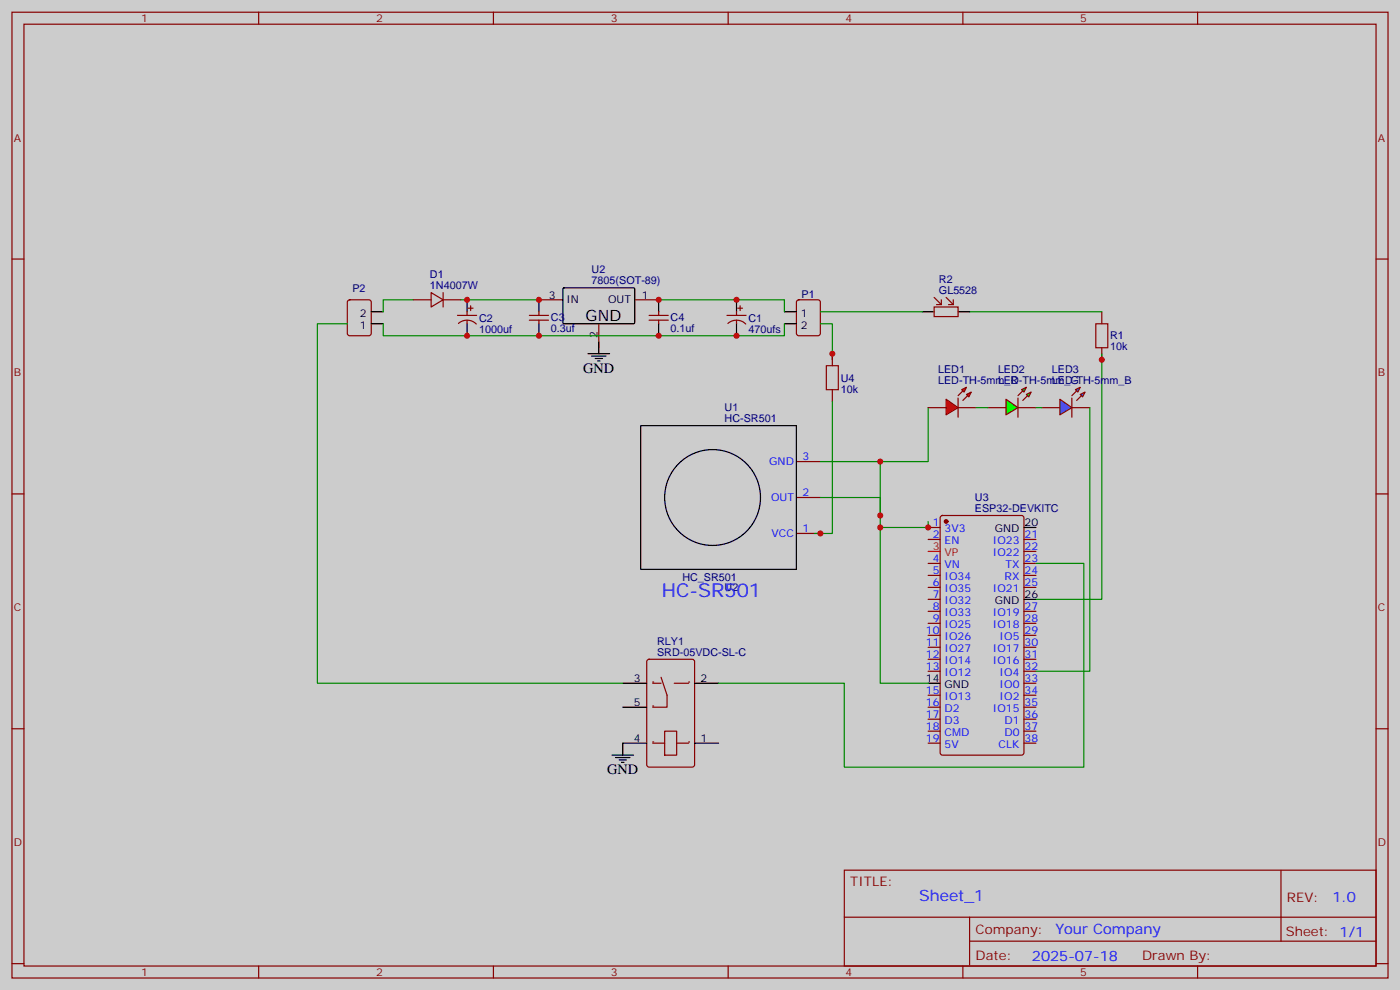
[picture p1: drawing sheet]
<svg xmlns="http://www.w3.org/2000/svg" width="412mm" height="291mm" viewBox="0 0 412 291" stroke-linecap="round" stroke-linejoin="round" font-family="sans-serif">
<path d="M0 0h412.4v291.5h-412.4z" fill="#ccc"/>
<g fill="none" stroke="#870000" stroke-width=".35">
<path d="M3.5 3.6h405.4v284.3h-405.4zM7.1 7.1h398.2v277.3h-398.2zM76.2 3.6v3.5M145.3 3.6v3.5M214.5 3.6v3.5M283.6 3.6v3.5M352.8 3.6v3.5M3.5 76.3h3.6M405.3 76.3h3.6M102.5 88.5l.5-.2h5.7l.6 .4 .1 9.4-.5 .7h-5.9l-.6-.4-.1-9.4zM121.7 88.3h5.3M127 86.1l3.5 2.2-3.5 2.1z"/>
<path d="M130.5 88.3h5.3M130.5 86.1v4.3M134.8 92.9h5.6M135 95.2a3.8 3.8 0 0 1 5.3 .2M137.6 91.8v1.1M137.6 94.3v1M137.9 90.7h1.4M138.6 90v1.4M155.9 92.9h5.7M155.9 94.3h5.7M158.7 88.3h7.1M158.7 91.8v1.1"/>
<path d="M158.7 94.3v1M176.4 95.3v7.1M187 88.3h7M191.2 92.9h5.6M191.2 94.3h5.6M194 91.8v1.1M194 94.3v1M214.1 92.9h5.7M214.4 95.2a3.8 3.8 0 0 1 5.3 .2M217 91.8v1.1M217 94.3v1M217.3 90.7h1.4"/>
<path d="M218 90v1.4M234.8 88.5l.5-.2h5.6l.7 .4 .1 9.4-.5 .7h-5.9l-.6-.4-.1-9.4zM275.2 90.4h7v2.8h-7zM275.2 87.6l2.1 2.1M277.3 88.3v1.4h-1.4M278.7 87.6l2.1 2.1M280.8 88.3v1.4h-1.4M324.6 91.8v3.5M245.2 104.1v3.6M245.2 114.7v3.6M324.6 102.4v3.5M234.6 135.9h7.1"/>
<path d="M3.5 145.4h3.6M234.6 157.1h7.1M234.6 146.5h7.1M405.3 145.4h3.6M190.7 194.3l.5-.2h12.7l.7 .4v30.6l-.5 .7h-12.9l-.6-.4-.1-30.6zM3.5 214.6h3.6M192.3 218.8h3.5M195.8 215.3h3.5v7h-3.5zM199.3 218.8h3.5M405.3 214.6h3.6M248.7 256.2h156.6v28.2h-156.6zM377.3 256.2v20.9"/>
<path d="M248.7 270h156.5M285.6 277.1h119.6M285.6 270v14.1M3.5 283.7h3.6M76.2 284.4v3.5M145.3 284.4v3.5M214.5 284.4v3.5M283.6 284.4v3.5M352.8 284.4v3.5M405.3 283.7h3.6"/>
</g>
<g fill="none" stroke="#000" stroke-width=".35">
<path d="M109.4 95.3h3.5M109.4 91.8h3.5M137.6 88.3v3.5M137.6 95.3v3.5M158.7 88.3v3.5M158.7 95.3v3.5M165.9 84.9l.3-.2 20.6 .1 .2 .3-.1 10-.3 .2h-20.6l-.2-.3zM194 88.3v3.5M194 95.3v3.5M217 88.3v3.5M217 95.3v3.5M231.1 95.3h3.5"/>
<path d="M231.1 91.8h3.5M271.6 91.8h3.6M282.2 91.8h3.6M173.2 104.1h6.4M174.3 104.8h4.2M175.3 105.6h2.1M176 106.3h.7M176.4 100.6v3.5M188.7 125.3h45.9v42.3h-45.9zM183.4 218.8h7.1M183.4 201.2h7.1M183.4 208.2h7.1"/>
<path d="M204.6 218.8h7.1M204.6 201.2h7.1"/>
<circle cx="209.9" cy="146.5" r="14.1"/>
</g>
<path d="M112.9 95.3v3.5h118.2v-3.5M121.7 88.3h-8.8v3.5M135.8 88.3h22.9M194 88.3h37.1v3.5M241.7 95.3h3.5v10.6M245.2 118.3v38.8h-5.3M241.7 135.9h17.6v19.4h14.1v-1.8M273.4 120v15.9h-14.1M241.7 146.5h17.6v5.3" fill="none" stroke="#008700" stroke-width=".35"/>
<path d="M322.8 95.3h3.5v7.1h-3.5zM243.4 107.7h3.5v7h-3.5z" fill="none" stroke="#a10000" stroke-width=".35"/>
<g fill="#870000">
<circle cx="192.3" cy="218.4" r=".18"/>
<circle cx="202.8" cy="218.4" r=".18"/>
</g>
<path d="M194.7 199.4l1.8 5.3v3.5h-4.2M192.3 201.2h2.4M198.6 201.2h4.2" fill="none" stroke="#870000" stroke-width=".35"/>
<g fill="#870000">
<circle cx="202.8" cy="200.8" r=".18"/>
<circle cx="192.3" cy="207.9" r=".18"/>
<circle cx="192.3" cy="200.8" r=".18"/>
</g>
<path d="M102.3 95.3h-8.8v105.9h89.9M241.7 91.8h29.9M285.8 91.8h38.8M324.6 104.1v72.4h-19.4M259.3 155.3v45.9h14.1M305.2 165.9h14.1v59.9h-70.6v-24.6h-37" fill="none" stroke="#008700" stroke-width=".35"/>
<path d="M301.6 155.3h3.6M301.6 176.5h3.6M183.4 218.8v3.5M273.4 201.2h3.5M180.3 222.3h6.3M181.3 223h4.3M182.4 223.7h2.1M183.1 224.4h.7" fill="none" stroke="#000" stroke-width=".35"/>
<g fill="none" stroke="#870000" stroke-width=".35">
<path d="M273.4 155.3h3.5M273.4 158.8h3.5M277.2 152l.4-.2h23.3l.7 .4v69.4l-.4 .7h-23.6l-.6-.4-.1-69.4zM301.6 158.8h3.6M273.4 165.9h3.5M273.4 169.4h3.5M273.4 172.9h3.5M273.4 176.5h3.5M273.4 180h3.5M301.6 165.9h3.6M301.6 169.4h3.6M301.6 172.9h3.6"/>
<path d="M301.6 180h3.6M301.6 162.3h3.6M273.4 183.5h3.5M273.4 187h3.5M273.4 190.6h3.5M273.4 194.1h3.5M273.4 197.6h3.5M301.6 183.5h3.6M301.6 187h3.6M301.6 190.6h3.6M301.6 194.1h3.6M301.6 197.6h3.6"/>
<path d="M273.4 204.7h3.5M273.4 208.2h3.5M273.4 211.7h3.5M273.4 215.3h3.5M273.4 218.8h3.5M301.6 204.7h3.6M301.6 208.2h3.6M301.6 211.7h3.6M301.6 215.3h3.6M301.6 218.8h3.6M301.6 201.2h3.6"/>
</g>
<circle cx="278.7" cy="153.5" r=".53" fill="#870000" stroke="#870000" stroke-width=".35"/>
<path d="M273.4 162.3h3.5" fill="none" stroke="#f00" stroke-width=".35"/>
<g fill="#f00" stroke="#870000" stroke-width=".35">
<path d="M278.7 117.5l3.5 2.5-3.5 2.1z"/>
<path d="M282.2 117.2v5.6z"/>
</g>
<g fill="#870000" stroke="#870000" stroke-width=".35">
<path d="M282.2 116.5l1.4-1.4z"/>
<path d="M283.6 117.9l1.4-1.4z"/>
</g>
<g fill="#f00" stroke="#870000" stroke-width=".35">
<path d="M283.3 114.7l1.4-.7-.7 1.4z"/>
<path d="M284.7 116.1l1.4-.7-.7 1.4z"/>
</g>
<path d="M273.4 120h5.3M282.2 120h5.3M291 120h5.3M299.9 120h5.3" fill="none" stroke="#870000" stroke-width=".35"/>
<g fill="#0f0" stroke="#870000" stroke-width=".35">
<path d="M302.3 116.1l1.4-.7-.7 1.4z"/>
<path d="M300.9 114.7l1.4-.7-.7 1.4z"/>
</g>
<g fill="#870000" stroke="#870000" stroke-width=".35">
<path d="M301.3 117.9l1.4-1.4z"/>
<path d="M299.9 116.5l1.4-1.4z"/>
</g>
<path d="M299.9 117.2v5.6z" fill="#f00" stroke="#870000" stroke-width=".35"/>
<path d="M296.3 117.5l3.6 2.5-3.6 2.1z" fill="#0f0" stroke="#870000" stroke-width=".35"/>
<path d="M287.5 120h3.5" fill="none" stroke="#008700" stroke-width=".35"/>
<path d="M306.9 120h5.3M315.7 120h5.3" fill="none" stroke="#870000" stroke-width=".35"/>
<g fill="#09f" stroke="#870000" stroke-width=".35">
<path d="M318.2 116.1l1.4-.7-.7 1.4z"/>
<path d="M316.8 114.7l1.4-.7-.7 1.4z"/>
</g>
<g fill="#870000" stroke="#870000" stroke-width=".35">
<path d="M317.1 117.9l1.5-1.4z"/>
<path d="M315.7 116.5l1.4-1.4z"/>
</g>
<path d="M315.7 117.2v5.6z" fill="#f00" stroke="#870000" stroke-width=".35"/>
<path d="M312.2 117.5l3.5 2.5-3.5 2.1z" fill="#09f" stroke="#870000" stroke-width=".35"/>
<path d="M305.2 120h1.7M321 120v77.6h-15.8" fill="none" stroke="#008700" stroke-width=".35"/>
<g fill="#c00">
<circle cx="245.2" cy="104.1" r=".88"/>
<circle cx="241.7" cy="157.1" r=".88"/>
<circle cx="259.3" cy="151.8" r=".88"/>
<circle cx="259.3" cy="135.9" r=".88"/>
<circle cx="158.8" cy="88.3" r=".88"/>
<circle cx="194" cy="88.3" r=".88"/>
<circle cx="158.8" cy="98.8" r=".88"/>
<circle cx="194" cy="98.8" r=".88"/>
<circle cx="217" cy="88.3" r=".88"/>
<circle cx="217" cy="98.8" r=".88"/>
<circle cx="137.6" cy="88.3" r=".88"/>
<circle cx="137.6" cy="98.8" r=".88"/>
<circle cx="273.4" cy="155.3" r=".88"/>
<circle cx="259.3" cy="155.3" r=".88"/>
<circle cx="324.6" cy="105.9" r=".88"/>
</g>
<text font-size="5.6" fill="#00f" x="194.9" y="175.7">HC-SR501</text>
<text font-size="4.6" x="172.5" y="94.6">GND</text>
<text font-size="4.6" fill="#00f" x="270.8" y="265.2">Sheet_1</text>
<g font-size="4.2">
<text x="171.8" y="109.8">GND</text>
<text x="178.9" y="228">GND</text>
</g>
<g font-size="4.2" fill="#00f">
<text x="392.5" y="265.4">1.0</text>
<text x="310.9" y="275">Your Company</text>
<text x="304" y="282.8">2025-07-18</text>
</g>
<g font-size="3.9" fill="#800">
<text x="250.5" y="260.8">TITLE:</text>
<text x="379.1" y="265.4">REV:</text>
<text x="287.4" y="275">Company:</text>
<text x="378.7" y="275.6">Sheet: 1/1</text>
<text x="287.4" y="282.6">Date:</text>
<text x="336.4" y="282.7">Drawn By:</text>
</g>
<g font-size="3.2" fill="#800">
<text x="41.6" y="6.6">1</text>
<text x="110.8" y="6.6">2</text>
<text x="179.9" y="6.6">3</text>
<text x="249.1" y="6.6">4</text>
<text x="318.2" y="6.6">5</text>
<text x="4.1" y="41.7">A</text>
<text x="405.9" y="41.7">A</text>
<text x="4.1" y="110.8">B</text>
<text x="405.9" y="110.8">B</text>
<text x="4.1" y="180">C</text>
<text x="405.9" y="180">C</text>
<text x="4.1" y="249.1">D</text>
<text x="405.9" y="249.1">D</text>
<text x="41.6" y="287.4">1</text>
<text x="110.8" y="287.4">2</text>
<text x="179.9" y="287.4">3</text>
<text x="249.1" y="287.4">4</text>
<text x="318.2" y="287.4">5</text>
</g>
<g font-size="3.2" fill="#000080">
<text x="126.7" y="81.9">D1</text>
<text x="174.3" y="83.6">7805(SOT-89)</text>
<text x="174.3" y="80.4">U2</text>
<text x="276.6" y="83.3">R2</text>
<text x="103.8" y="85.9">P2</text>
<text x="126.7" y="85.1">1N4007W</text>
<text x="236.1" y="87.6">P1</text>
<text x="276.6" y="86.5">GL5528</text>
<text x="141.1" y="94.7">C2</text>
<text x="162.3" y="94.6">C3</text>
<text x="197.6" y="94.6">C4</text>
<text x="220.5" y="94.7">C1</text>
<text x="141.1" y="97.9">1000uf</text>
<text x="162.3" y="97.8">0.3uf</text>
<text x="197.6" y="97.8">0.1uf</text>
<text x="220.5" y="97.9">470ufs</text>
<text x="327" y="99.9">R1</text>
<text x="327" y="103.1">10k</text>
<text x="247.6" y="112.3">U4</text>
<text x="276.3" y="113">LED-TH-5mm_R</text>
<text x="276.3" y="109.8">LED1</text>
<text x="294" y="113">LED-TH-5mm_G</text>
<text x="294" y="109.8">LED2</text>
<text x="309.9" y="113">LED-TH-5mm_B</text>
<text x="309.9" y="109.8">LED3</text>
<text x="247.6" y="115.6">10k</text>
<text x="213.4" y="124.2">HC-SR501</text>
<text x="213.4" y="121">U1</text>
<text x="287.2" y="147.5">U3</text>
<text x="287.2" y="150.7">ESP32-DEVKITC</text>
<text x="201" y="171">HC_SR501</text>
<text x="213.4" y="174">U2</text>
<text x="193.6" y="189.9">RLY1</text>
<text x="193.6" y="193">SRD-05VDC-SL-C</text>
</g>
<g font-size="3.2">
<text x="161.7" y="87.9">3</text>
<text x="166.9" y="89.3">IN</text>
<text x="179.1" y="89.3">OUT</text>
<text x="189.1" y="87.9">1</text>
<text x="106" y="93.2">2</text>
<text x="235.9" y="93.2">1</text>
<text x="106" y="96.7">1</text>
<text x="176" y="99.5" transform="rotate(-90 176 99.5)">2</text>
<text x="235.9" y="96.7">2</text>
<text x="301.8" y="154.9">20</text>
<text x="293" y="156.7">GND</text>
<text x="293" y="177.9">GND</text>
<text x="301.8" y="176.1">26</text>
<text x="186.7" y="200.8">3</text>
<text x="206.4" y="200.8">2</text>
<text x="272.7" y="200.8">14</text>
<text x="278.2" y="202.6">GND</text>
<text x="186.7" y="207.9">5</text>
<text x="186.7" y="218.4">4</text>
<text x="206.4" y="218.4">1</text>
</g>
<g font-size="3.2" fill="#00f">
<text x="226.6" y="136.9">GND</text>
<text x="236.4" y="135.5">3</text>
<text x="227.1" y="147.5">OUT</text>
<text x="236.4" y="146.1">2</text>
<text x="274.7" y="154.9">1</text>
<text x="227.3" y="158.1">VCC</text>
<text x="236.4" y="156.7">1</text>
<text x="274.7" y="158.5">2</text>
<text x="278.2" y="156.7">3V3</text>
<text x="278.2" y="160.2">EN</text>
<text x="292.5" y="160.2">IO23</text>
<text x="301.8" y="158.5">21</text>
<text x="301.8" y="162">22</text>
<text x="274.7" y="165.5">4</text>
<text x="278.2" y="167.3">VN</text>
<text x="292.5" y="163.8">IO22</text>
<text x="296.2" y="167.3">TX</text>
<text x="301.8" y="165.5">23</text>
<text x="274.7" y="169.1">5</text>
<text x="274.7" y="172.6">6</text>
<text x="278.2" y="170.8">IO34</text>
<text x="295.9" y="170.8">RX</text>
<text x="301.8" y="169.1">24</text>
<text x="301.8" y="172.6">25</text>
<text x="274.7" y="176.1">7</text>
<text x="274.7" y="179.6">8</text>
<text x="278.2" y="174.3">IO35</text>
<text x="278.2" y="177.9">IO32</text>
<text x="292.5" y="174.3">IO21</text>
<text x="301.8" y="179.6">27</text>
<text x="274.7" y="183.2">9</text>
<text x="278.2" y="181.4">IO33</text>
<text x="278.2" y="184.9">IO25</text>
<text x="292.5" y="181.4">IO19</text>
<text x="292.5" y="184.9">IO18</text>
<text x="301.8" y="183.2">28</text>
<text x="272.7" y="186.7">10</text>
<text x="272.7" y="190.2">11</text>
<text x="278.2" y="188.5">IO26</text>
<text x="278.2" y="192">IO27</text>
<text x="292.5" y="192">IO17</text>
<text x="294.5" y="188.5">IO5</text>
<text x="301.8" y="186.7">29</text>
<text x="301.8" y="190.2">30</text>
<text x="272.7" y="193.7">12</text>
<text x="272.7" y="197.3">13</text>
<text x="278.2" y="195.5">IO14</text>
<text x="292.5" y="195.5">IO16</text>
<text x="301.8" y="193.7">31</text>
<text x="301.8" y="197.3">32</text>
<text x="278.2" y="199">IO12</text>
<text x="294.5" y="199">IO4</text>
<text x="294.5" y="202.6">IO0</text>
<text x="301.8" y="200.8">33</text>
<text x="272.7" y="204.3">15</text>
<text x="272.7" y="207.9">16</text>
<text x="278.2" y="206.1">IO13</text>
<text x="278.2" y="209.6">D2</text>
<text x="292.5" y="209.6">IO15</text>
<text x="294.5" y="206.1">IO2</text>
<text x="301.8" y="204.3">34</text>
<text x="301.8" y="207.9">35</text>
<text x="272.7" y="211.4">17</text>
<text x="272.7" y="214.9">18</text>
<text x="278.2" y="213.1">D3</text>
<text x="295.9" y="213.1">D1</text>
<text x="301.8" y="211.4">36</text>
<text x="301.8" y="214.9">37</text>
<text x="272.7" y="218.4">19</text>
<text x="278.2" y="216.7">CMD</text>
<text x="278.2" y="220.2">5V</text>
<text x="294.1" y="220.2">CLK</text>
<text x="295.9" y="216.7">D0</text>
<text x="301.8" y="218.4">38</text>
</g>
<g font-size="3.2" fill="#f00">
<text x="274.7" y="162">3</text>
<text x="278.2" y="163.8">VP</text>
</g>
</svg>
